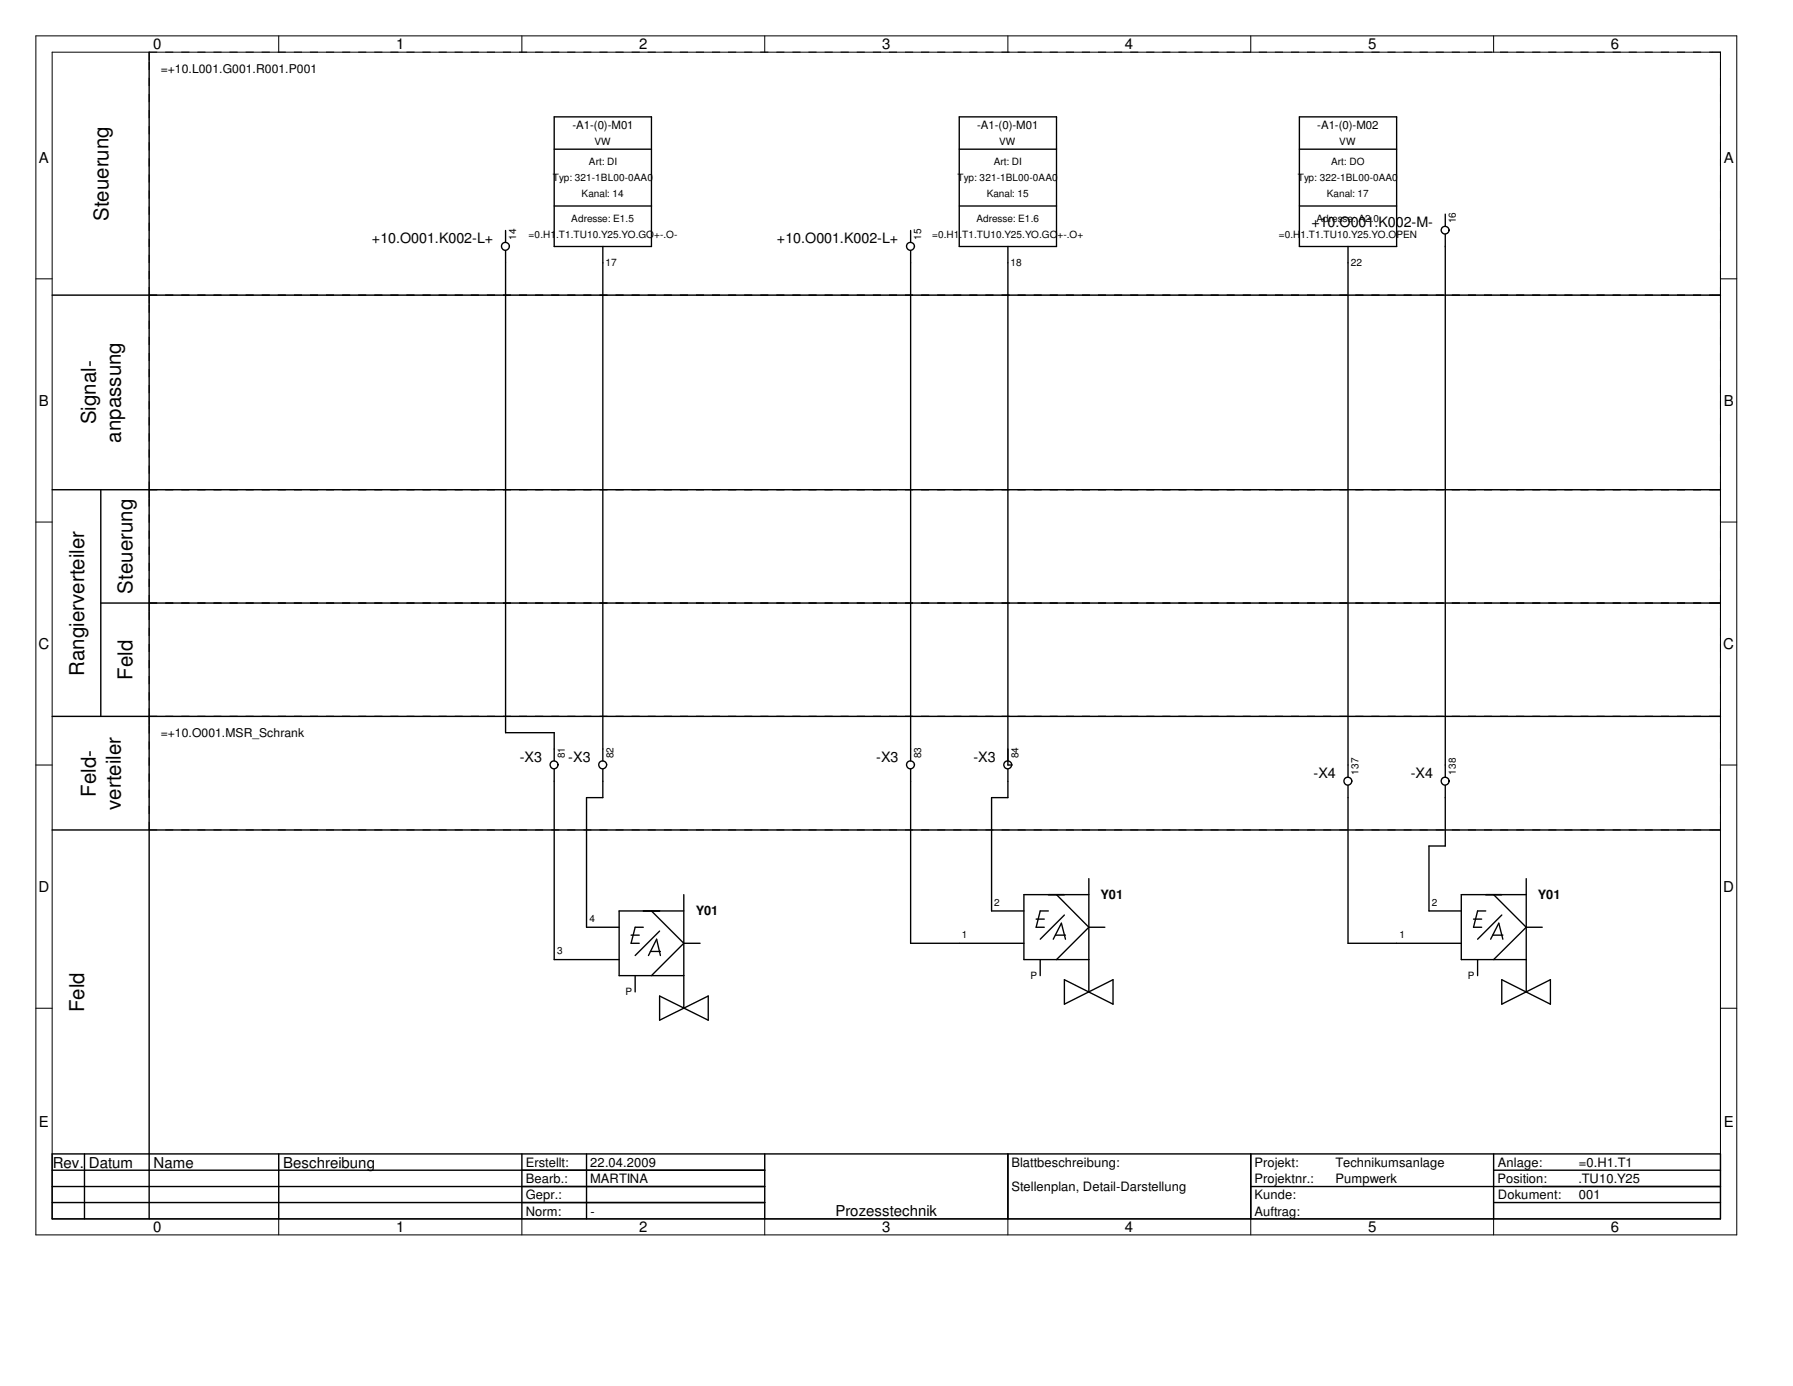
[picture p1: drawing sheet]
<svg xmlns="http://www.w3.org/2000/svg" width="279mm" height="216mm" viewBox="0 0 279 216" stroke-linecap="round" stroke-linejoin="round" font-family="sans-serif">
<g fill="none" stroke="#000" stroke-width=".16">
<path d="M5.6 5.6h265v186.8h-265zM8.1 8.1h260v181.8h-260zM23.2 8.1v1.3M43.4 5.6v2.5M81.3 5.6v2.5M119.2 5.6v2.5M157.1 5.6v2.5M194.9 5.6v2.5M232.7 5.6v2.5M5.6 43.4h2.5M23.2 46v1.2M266.8 46h1.3"/>
<path d="M268.1 43.4h2.5M23.2 76.3v1.2M266.8 76.3h1.3M5.6 81.3h2.5M23.2 93.9v1.3M266.8 93.9h1.3M268.1 81.3h2.5M5.6 119.2h2.5M23.2 111.6v1.3M266.8 111.6h1.3M268.1 119.2h2.5M266.8 129.3h1.3"/>
<path d="M5.6 157.1h2.5M268.1 157.1h2.5M43.4 189.9v2.5M81.3 189.9v2.5M119.2 189.9v2.5M157.1 189.9v2.5M194.9 189.9v2.5M232.7 189.9v2.5"/>
</g>
<g fill="none" stroke="#000" stroke-width=".22">
<path d="M23.2 8.1v181.8M8.1 46h260M8.1 76.3h260M15.7 76.3v35.3M15.7 93.9h252.4M8.1 111.6h260M8.1 129.3h260M8.1 179.7h260v10.2h-260zM13.2 179.7v10.2M43.4 179.7v10.2M81.3 179.7v10.2M91.4 179.7v10.2"/>
<path d="M119.2 179.7v10.2M157.1 179.7v10.2M194.9 179.7v10.2M232.7 179.7v10.2M8.1 184.8h111.1M8.1 182.3h111.1M8.1 187.3h111.1M194.9 184.8h73.2M232.7 182.3h35.4M232.7 187.3h35.4"/>
</g>
<g fill="none" stroke="#000" stroke-width=".16" stroke-dasharray="1.3 1.3" stroke-linecap="butt">
<path d="M23.2 8.1h243.6M23.2 46h243.6M23.2 46v-36.6M268.1 46v-36.6M23.2 76.3h243.6M23.2 76.3v-29.1M268.1 76.3v-29.1M23.2 93.9h243.6M23.2 93.9v-16.4M268.1 93.9v-16.4M23.2 111.6h243.6M23.2 111.6v-16.4"/>
<path d="M268.1 111.6v-16.4M23.2 129.3h243.6M23.2 129.3v-16.4M268.1 129.3v-16.4"/>
</g>
<g fill="none" stroke="#000" stroke-width=".21">
<path d="M86.4 18.2h15.1v20.2h-15.1zM149.5 18.2h15.1v20.2h-15.1zM202.5 18.2h15.1v20.2h-15.1zM78.8 39v75.1h7.6v4.4M78.8 35.9v1.9M86.4 23.2h15.1M86.4 32.1h15.1M93.9 38.4v80.1M141.9 35.9v1.9M141.9 39v79.5M149.5 23.2h15.1M149.5 32.1h15.1"/>
<path d="M157.1 38.4v80.8h.6M202.5 23.2h15.1M202.5 32.1h15.1M210.1 38.4v82.7M225.2 33.4v1.9M225.2 36.5v84.6M86.4 119.8v29.7h10.1M93.9 119.8v4.4h-2.5v20.2h5.1M141.9 119.8v27.1h17.7M157.1 119.8v4.4h-2.6v17.7h5.1M106.6 139.4v17.7M164.6 139.4l5.1 5"/>
<path d="M169.7 139.4h-10.1v10.1h10.1M169.7 136.9v17.6M210.1 122.3v24.6h17.6M225.2 122.3v9.5h-2.5v10.1h5M232.7 139.4l5.1 5M237.8 139.4h-10.1v10.1h10.1M237.8 136.9v17.6M98.3 145.7h1.3M99 152v2.5M100.2 144.4h-1.2l-.7 2.5h1.3M101.1 148.8l1.2-2.5 .6 2.5M101.3 148.2h1.6"/>
<path d="M101.5 141.9l5.1 5M102.8 155.2l7.6 3.7v-3.7l-7.6 3.7zM102.8 145l-3.8 3.8M106.6 141.9h-10.1v10.1h10.1M106.6 146.9h2.5M106.6 146.9l-5.1 5.1M161.5 143.2h1.2M162.1 149.5v2.5M163.4 141.9h-1.3l-.6 2.5h1.2M164.1 146.3l1.3-2.5 .6 2.5M164.5 145.7h1.5M165.9 152.6l7.5 3.8v-3.8l-7.5 3.8z"/>
<path d="M165.9 142.5l-3.8 3.8M169.7 144.4h2.5M169.7 144.4l-5.1 5.1M229.6 143.2h1.3M230.3 149.5v2.5M231.5 141.9h-1.2l-.7 2.5h1.3M232.3 146.3l1.3-2.5 .6 2.5M232.6 145.7h1.6M234 152.6l7.6 3.8v-3.8l-7.6 3.8zM234 142.5l-3.7 3.8M237.8 144.4h2.5M237.8 144.4l-5.1 5.1"/>
<circle cx="78.8" cy="38.4" r=".62"/>
<circle cx="141.9" cy="38.4" r=".62"/>
<circle cx="225.2" cy="35.9" r=".61"/>
<circle cx="86.3" cy="119.1" r=".62"/>
<circle cx="93.9" cy="119.1" r=".62"/>
<circle cx="141.9" cy="119.1" r=".62"/>
<circle cx="157" cy="119.1" r=".62"/>
<circle cx="210" cy="121.7" r=".62"/>
<circle cx="225.2" cy="121.7" r=".62"/>
</g>
<g font-size="3.2">
<text x="16.9" y="34.4" transform="rotate(-90 16.9 34.4)">Steuerung</text>
<text x="14.9" y="66.1" transform="rotate(-90 14.9 66.1)">Signal-</text>
<text x="18.8" y="69" transform="rotate(-90 18.8 69)">anpassung</text>
<text x="20.7" y="92.5" transform="rotate(-90 20.7 92.5)">Steuerung</text>
<text x="13.1" y="105.2" transform="rotate(-90 13.1 105.2)">Rangierverteiler</text>
<text x="20.7" y="105.9" transform="rotate(-90 20.7 105.9)">Feld</text>
<text x="14.9" y="124.1" transform="rotate(-90 14.9 124.1)">Feld-</text>
<text x="18.8" y="126.2" transform="rotate(-90 18.8 126.2)">verteiler</text>
<text x="13.1" y="157.6" transform="rotate(-90 13.1 157.6)">Feld</text>
</g>
<g font-size="2.3">
<text x="23.9" y="7.7">0</text>
<text x="61.7" y="7.7">1</text>
<text x="99.6" y="7.7">2</text>
<text x="137.5" y="7.7">3</text>
<text x="175.3" y="7.7">4</text>
<text x="213.2" y="7.7">5</text>
<text x="251" y="7.7">6</text>
<text x="6.1" y="25.4">A</text>
<text x="268.6" y="25.4">A</text>
<text x="6.1" y="63.2">B</text>
<text x="268.6" y="63.2">B</text>
<text x="6" y="101.1">C</text>
<text x="268.5" y="101.1">C</text>
<text x="6" y="138.9">D</text>
<text x="268.5" y="138.9">D</text>
<text x="6.1" y="175.6">E</text>
<text x="268.6" y="175.6">E</text>
<text x="8.2" y="181.9">Rev. Datum</text>
<text x="23.9" y="181.9">Name</text>
<text x="44.1" y="181.9">Beschreibung</text>
<text x="23.9" y="191.9">0</text>
<text x="61.7" y="191.9">1</text>
<text x="99.6" y="191.9">2</text>
<text x="130.2" y="189.4">Prozesstechnik</text>
<text x="137.5" y="191.9">3</text>
<text x="175.3" y="191.9">4</text>
<text x="213.2" y="191.9">5</text>
<text x="251" y="191.9">6</text>
</g>
<g font-size="2.2">
<text x="204.3" y="35.4">+10.O001.K002-M-</text>
<text x="58" y="37.9">+10.O001.K002-L+</text>
<text x="121.1" y="37.9">+10.O001.K002-L+</text>
<text x="81" y="118.7">-X3</text>
<text x="88.6" y="118.7">-X3</text>
<text x="136.5" y="118.7">-X3</text>
<text x="151.7" y="118.7">-X3</text>
<text x="204.7" y="121.2">-X4</text>
<text x="219.8" y="121.2">-X4</text>
</g>
<g font-size="2">
<text x="108.4" y="142.6">Y01</text>
<text x="171.5" y="140.1">Y01</text>
<text x="239.6" y="140.1">Y01</text>
<text x="81.9" y="184.3">Bearb.:</text>
<text x="81.9" y="181.8">Erstellt:</text>
<text x="92" y="181.8">22.04.2009</text>
<text x="92" y="184.3">MARTINA</text>
<text x="157.6" y="185.5">Stellenplan, Detail-Darstellung</text>
<text x="157.6" y="181.8">Blattbeschreibung:</text>
<text x="195.5" y="181.8">Projekt:</text>
<text x="195.5" y="184.3">Projektnr.:</text>
<text x="208.1" y="181.8">Technikumsanlage</text>
<text x="208.1" y="184.3">Pumpwerk</text>
<text x="233.3" y="184.3">Position:</text>
<text x="233.4" y="181.8">Anlage:</text>
<text x="246" y="184.3">.TU10.Y25</text>
<text x="246" y="181.8">=0.H1.T1</text>
<text x="81.9" y="186.8">Gepr.:</text>
<text x="81.9" y="189.4">Norm:</text>
<text x="92" y="189.4">-</text>
<text x="195.5" y="186.8">Kunde:</text>
<text x="195.5" y="189.4">Auftrag:</text>
<text x="233.4" y="186.8">Dokument:</text>
<text x="246" y="186.8">001</text>
</g>
<g font-size="1.9">
<text x="25.1" y="11.3">=+10.L001.G001.R001.P001</text>
<text x="25.1" y="114.8">=+10.O001.MSR_Schrank</text>
</g>
<g font-size="1.8">
<text x="89.2" y="20.1">-A1-(0)-M01</text>
<text x="152.3" y="20.1">-A1-(0)-M01</text>
<text x="205.3" y="20.1">-A1-(0)-M02</text>
</g>
<g font-size="1.6">
<text x="92.6" y="22.6">VW</text>
<text x="155.7" y="22.6">VW</text>
<text x="208.7" y="22.6">VW</text>
<text x="86.1" y="28.2">Typ: 321-1BL00-0AA0</text>
<text x="91.8" y="25.7">Art: DI</text>
<text x="149.2" y="28.2">Typ: 321-1BL00-0AA0</text>
<text x="154.9" y="25.7">Art: DI</text>
<text x="202.2" y="28.2">Typ: 322-1BL00-0AA0</text>
<text x="207.4" y="25.7">Art: DO</text>
<text x="89" y="34.5">Adresse: E1.5</text>
<text x="90.6" y="30.7">Kanal: 14</text>
<text x="152.1" y="34.5">Adresse: E1.6</text>
<text x="153.8" y="30.7">Kanal: 15</text>
<text x="205.1" y="34.5">Adresse: A2.0</text>
<text x="206.8" y="30.7">Kanal: 17</text>
<text x="226.9" y="34.8" transform="rotate(-90 226.9 34.8)">16</text>
<text x="80.4" y="37.3" transform="rotate(-90 80.4 37.3)">14</text>
<text x="82.4" y="37">=0.H1.T1.TU10.Y25.YO.GO+-.O-</text>
<text x="94.4" y="41.5">17</text>
<text x="143.6" y="37.3" transform="rotate(-90 143.6 37.3)">15</text>
<text x="145.2" y="37">=0.H1.T1.TU10.Y25.YO.GO+-.O+</text>
<text x="157.5" y="41.5">18</text>
<text x="199.3" y="37">=0.H1.T1.TU10.Y25.YO.OPEN</text>
<text x="210.5" y="41.5">22</text>
<text x="88" y="118.1" transform="rotate(-90 88 118.1)">81</text>
<text x="95.6" y="118.1" transform="rotate(-90 95.6 118.1)">82</text>
<text x="143.6" y="118.1" transform="rotate(-90 143.6 118.1)">83</text>
<text x="158.7" y="118.1" transform="rotate(-90 158.7 118.1)">84</text>
<text x="211.7" y="120.6" transform="rotate(-90 211.7 120.6)">137</text>
<text x="226.9" y="120.6" transform="rotate(-90 226.9 120.6)">138</text>
<text x="91.9" y="143.6">4</text>
<text x="154.9" y="141.1">2</text>
<text x="223.1" y="141.1">2</text>
<text x="86.8" y="148.7">3</text>
<text x="149.9" y="146.2">1</text>
<text x="218.1" y="146.2">1</text>
<text x="97.5" y="155.1">P</text>
<text x="160.6" y="152.5">P</text>
<text x="228.7" y="152.5">P</text>
</g>
</svg>
